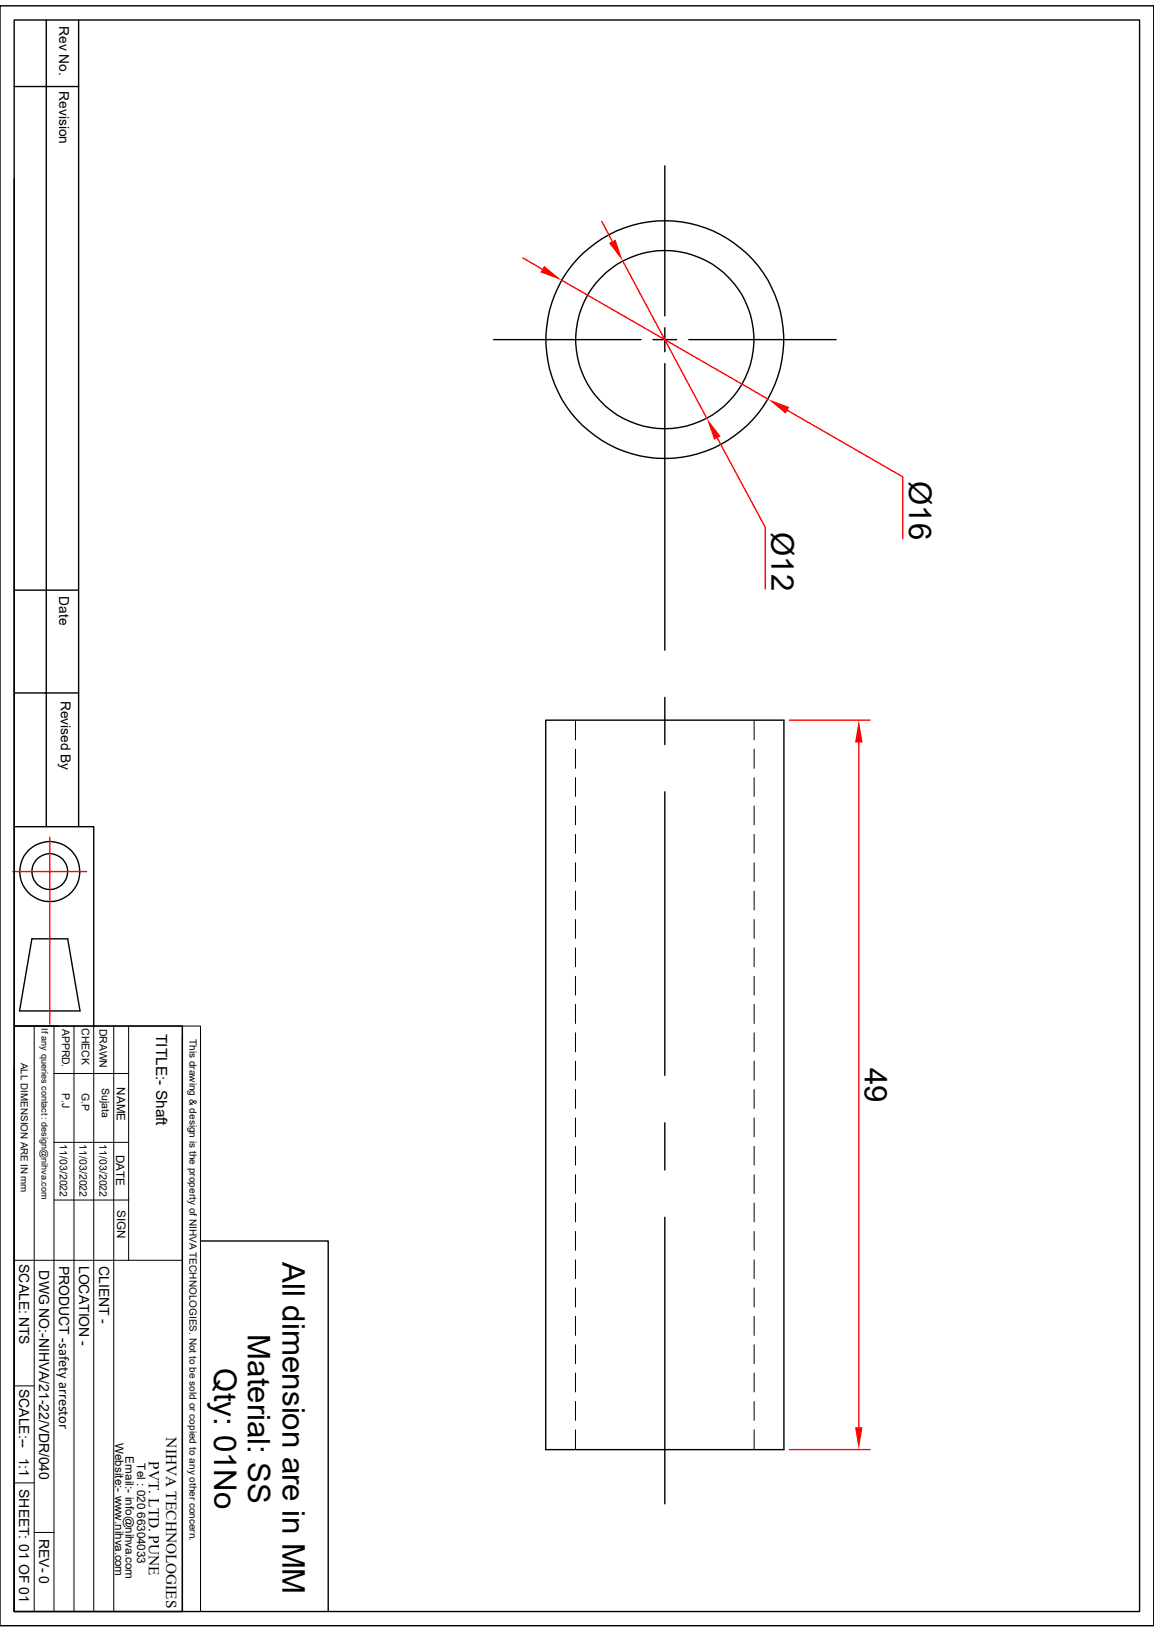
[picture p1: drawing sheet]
<svg xmlns="http://www.w3.org/2000/svg" width="210mm" height="297mm" viewBox="0 0 210 297" stroke-linecap="round" stroke-linejoin="round" font-family="sans-serif">
<g fill="none" stroke="#000" stroke-width=".25">
<path d="M0 1.1h210v294.8h-210zM2.6 3.6h204.8v289.7h-204.8zM2.6 15.7h11.7M8.4 3.6v146.9M14.3 3.6v146.9M2.6 32.6v117.9h14.5v36.2M121 30.2v27.3M121 59.6v4.4M89.8 61.8h26.9M118.8 61.8h4.3M121 66.2v52.1M125.3 61.8h26.8"/>
<path d="M2.6 107.4h11.7M2.6 126.1h11.7M99.3 131.1h43.4v132.7h-43.4zM121 126.9v8.6M2.6 150.5v36.2M121 144.1v51.6M5.8 170.9h6.5l2.3 13.1h-11zM2.6 186.7h30.6v106.6h-30.6zM2.6 194.8v98.5M121 204.3v8.6M121 221.5v52.2"/>
<circle cx="121" cy="61.8" r="21.7"/>
<circle cx="121" cy="61.8" r="16.2"/>
<circle cx="9.1" cy="158.6" r="5.5"/>
<circle cx="9.1" cy="158.6" r="3.3"/>
</g>
<g fill="none" stroke="#000" stroke-width=".18">
<path d="M104.7 131.1v3.6M104.7 136.4v3.4M137.2 131.1v3.6M137.2 136.4v3.4M104.7 141.5v3.4M104.7 146.7v3.4M104.7 151.8v3.5M104.7 157v3.4M137.2 141.5v3.4M137.2 146.7v3.4M137.2 151.8v3.5M137.2 157v3.4"/>
<path d="M104.7 162.2v3.4M104.7 167.3v3.5M104.7 172.5v3.4M104.7 177.7v3.4M137.2 162.2v3.4M137.2 167.3v3.5M137.2 172.5v3.4M137.2 177.7v3.4M2.6 186.7h30.6M6.2 186.7v106.6M9.8 195.4h13.6M9.8 186.7v106.6"/>
<path d="M13.5 186.7v106.6M17.1 186.7v106.6M20.7 186.7v106.6M23.4 186.7v42.7M33.2 186.7h3.3v106.6h-3.3zM33.2 188.6v104.7M104.7 182.8v3.5M104.7 188v3.4M104.7 193.1v3.5M104.7 198.3v3.4M137.2 182.8v3.5M137.2 188v3.4"/>
<path d="M137.2 193.1v3.5M137.2 198.3v3.4M9.8 218.4h13.6M9.8 207.9h13.6M104.7 203.5v3.4M104.7 208.6v3.4M104.7 213.8v3.4M104.7 218.9v3.5M137.2 203.5v3.4M137.2 208.6v3.4M137.2 213.8v3.4M137.2 218.9v3.5"/>
<path d="M2.6 229.4h30.6M104.7 224.1v3.4M104.7 229.3v3.4M104.7 234.4v3.5M104.7 239.6v3.4M137.2 224.1v3.4M137.2 229.3v3.4M137.2 234.4v3.5M137.2 239.6v3.4M2.6 252.2h3.6M104.7 244.7v3.5M104.7 249.9v3.4"/>
<path d="M104.7 255.1v3.4M137.2 244.7v3.5M137.2 249.9v3.4M137.2 255.1v3.4M2.6 269.9h3.6M6.2 278.9h3.6M104.7 260.2v3.6M137.2 260.2v3.6"/>
</g>
<path d="M143.7 131.1h14.6M156.3 135.1v124.7M2.4 158.6h13.3M9.1 152.4v34M143.7 263.8h14.6" fill="none" stroke="#f00" stroke-width=".25"/>
<g fill="#f00">
<path d="M156.3 131.1l.7 4h-1.4z"/>
<path d="M155.6 259.8h1.4l-.7 4z"/>
</g>
<path d="M95.2 46.9l3.5 2.1M102.2 51l37.6 21.6M143.3 74.7l21 12.1v11.2" fill="none" stroke="#f00" stroke-width=".25"/>
<g fill="#f00">
<path d="M99 48.4l3.2 2.6-3.9-1.4z"/>
<path d="M139.8 72.6l3.8 1.5-.6 1.2z"/>
</g>
<path d="M109.5 40.3l1.9 3.6M113.3 47.5l15.4 28.7M130.6 79.8l8.7 16.2v11.2" fill="none" stroke="#f00" stroke-width=".25"/>
<g fill="#f00">
<path d="M110.8 44.2l1.2-.6 1.3 3.9z"/>
<path d="M128.7 76.2l2.4 3.2-1.1 .7z"/>
</g>
<path d="M36.5 225.8h23.2v67.5" fill="none" stroke="#000" stroke-width=".25"/>
<g font-size="5.7">
<text x="165.5" y="87.5" transform="rotate(90 165.5 87.5)">Ø16</text>
<text x="140.4" y="96.8" transform="rotate(90 140.4 96.8)">Ø12</text>
<text x="157.4" y="194.4" transform="rotate(90 157.4 194.4)">49</text>
<text x="51.4" y="229.6" transform="rotate(90 51.4 229.6)">All dimension are in MM</text>
<text x="45.1" y="242.8" transform="rotate(90 45.1 242.8)">Material: SS</text>
<text x="39" y="249" transform="rotate(90 39 249)">Qty: 01No</text>
</g>
<g font-size="2.8">
<text x="28.4" y="188.2" transform="rotate(90 28.4 188.2)">TITLE:- Shaft</text>
<text x="30.3" y="261.6" transform="rotate(90 30.3 261.6)">NIHVA TECHNOLOGIES</text>
<text x="27.1" y="265.9" transform="rotate(90 27.1 265.9)">PVT. LTD. PUNE</text>
</g>
<g font-size="2.5">
<text x="10.8" y="4.7" transform="rotate(90 10.8 4.7)">Rev No.</text>
<text x="10.8" y="16.6" transform="rotate(90 10.8 16.6)">Revision</text>
<text x="10.8" y="108.5" transform="rotate(90 10.8 108.5)">Date</text>
<text x="11" y="127.5" transform="rotate(90 11 127.5)">Revised By</text>
<text x="3.5" y="230" transform="rotate(90 3.5 230)">SCALE: NTS</text>
<text x="7.2" y="231.2" transform="rotate(90 7.2 231.2)">DWG NO:-NIHVA/21-22/VDR/040</text>
<text x="10.8" y="230.3" transform="rotate(90 10.8 230.3)">PRODUCT -safety arrestor</text>
<text x="14.4" y="230.3" transform="rotate(90 14.4 230.3)">LOCATION -</text>
<text x="18" y="230.4" transform="rotate(90 18 230.4)">CLIENT -</text>
<text x="3.5" y="252.7" transform="rotate(90 3.5 252.7)">SCALE:--</text>
<text x="3.5" y="265.3" transform="rotate(90 3.5 265.3)">1:1</text>
<text x="3.5" y="271" transform="rotate(90 3.5 271)">SHEET: 01 OF 01</text>
<text x="7.2" y="280" transform="rotate(90 7.2 280)">REV- 0</text>
</g>
<g font-size="2.1">
<text x="21.3" y="197.9" transform="rotate(90 21.3 197.9)">NAME</text>
<text x="21.1" y="210.1" transform="rotate(90 21.1 210.1)">DATE</text>
<text x="21.3" y="220.2" transform="rotate(90 21.3 220.2)">SIGN</text>
<text x="21" y="262.6" transform="rotate(90 21 262.6)">Website:- www.nihva.com</text>
<text x="22.9" y="265" transform="rotate(90 22.9 265)">Email:- info@nihva.com</text>
<text x="25" y="266.3" transform="rotate(90 25 266.3)">Tel : 020 66304033</text>
</g>
<g font-size="1.9">
<text x="11.3" y="187.2" transform="rotate(90 11.3 187.2)">APPRD.</text>
<text x="14.9" y="187.1" transform="rotate(90 14.9 187.1)">CHECK</text>
<text x="18.1" y="187.2" transform="rotate(90 18.1 187.2)">DRAWN</text>
<text x="18.5" y="198" transform="rotate(90 18.5 198)">Sujata</text>
<text x="11.3" y="198.9" transform="rotate(90 11.3 198.9)">P.J</text>
<text x="14.9" y="199" transform="rotate(90 14.9 199)">G.P</text>
<text x="10.9" y="208.3" transform="rotate(90 10.9 208.3)">11/03/2022</text>
<text x="14.5" y="208.3" transform="rotate(90 14.5 208.3)">11/03/2022</text>
<text x="18.1" y="208.3" transform="rotate(90 18.1 208.3)">11/03/2022</text>
</g>
<g font-size="1.8">
<text x="34.5" y="189.1" transform="rotate(90 34.5 189.1)">This drawing &amp; design is the property of NIHVA TECHNOLOGIES. Not to be sold or copied to any other concern.</text>
<text x="3.8" y="193.4" transform="rotate(90 3.8 193.4)">ALL DIMENSION ARE IN mm</text>
</g>
<text font-size="1.7" x="7.5" y="187.2" transform="rotate(90 7.5 187.2)">If any queries contact : design@nihva.com</text>
</svg>
